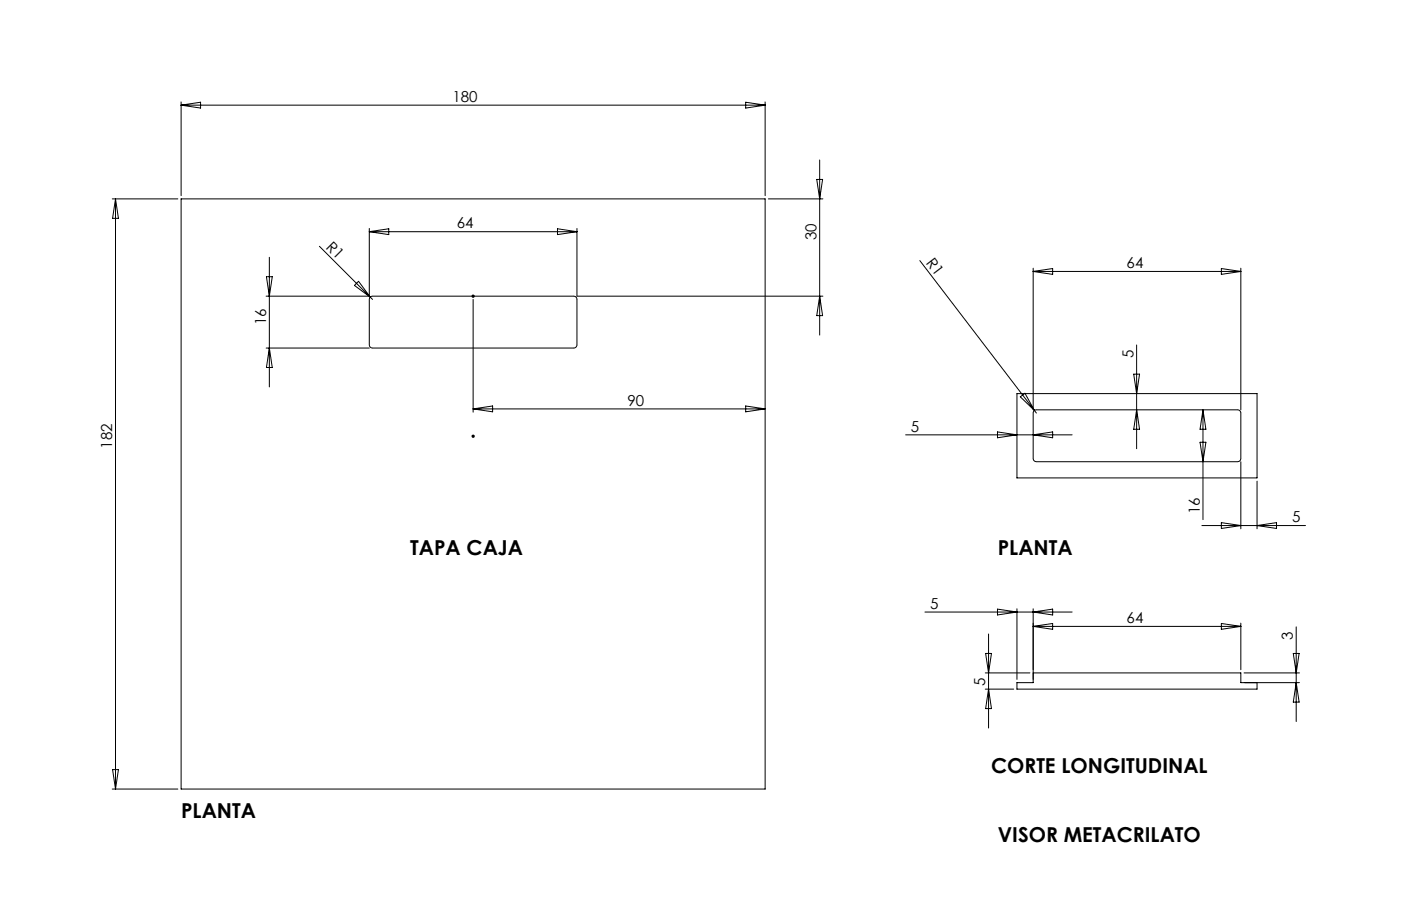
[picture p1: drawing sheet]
<svg xmlns="http://www.w3.org/2000/svg" width="432mm" height="279mm" viewBox="0 0 432 279" stroke-linecap="round" stroke-linejoin="round" font-family="sans-serif">
<g fill="none" stroke="#000" stroke-width=".31">
<path d="M55.8 31.4v28.9M55.8 32.4h180M55.8 32.4l6-.9v1.8zM229.8 31.5l6 .9-6 .9zM235.8 31.4v28.9M251.7 55.3h1.8l-.9 6zM252.6 49.3v54M34.6 61.3h20.2M35.6 61.3v182M35.6 61.3l.9 6h-1.8zM55.8 61.3h180v182h-180zM83 79.3v40"/>
<path d="M98.4 75.9l16.4 16.4M113.8 70.5v20.8h-31.8M113.8 71.5h64M113.8 71.5l6-.9v1.8zM171.8 70.6l6 .9-6 .9zM177.8 70.5v20.8h75.8M236.8 61.3h16.8M82.1 85.3h1.8l-.9 6zM110.5 86.7l3.6 4.9-4.9-3.6zM114.1 91.7l.7-.4 62.3 .1 .5 .3 .2 .6v14.3l-.3 .5-.7 .2h-62.3l-.4-.3-.3-.7v-14zM145.5 91l.7 .7M145.8 90.8v1"/>
<path d="M145.8 92.3v34.8M146.2 91l-.7 .7M252.6 91.3l.9 6h-1.8zM283.5 80.4l35.3 46.2M318.4 83.7l6-.9v1.8zM318.4 82.7v43.7M318.4 83.7h64M376.4 82.8l6 .9-6 .9zM382.4 82.7v43.7M82 107.3h31.8M83 107.3l.9 6h-1.8zM349.4 115.4h1.8l-.9 6z"/>
<path d="M350.3 106.4v32M145.3 134.5h1M145.5 134.2l.7 .7M145.8 134v1M145.8 126.1h90M145.8 126.1l6-.9v1.8zM146.2 134.2l-.7 .7M229.8 125.2l6 .9-6 .9zM279.1 134.1h51.3M307.4 133.2l6 .9-6 .9zM313.4 121.4h74v26h-74zM314.5 122.4l1.4-1.1 2.9 5.3z"/>
<path d="M318.4 134.1l6-.9v1.8zM318.7 126.7l.7-.3h62.3l.5 .3 .2 .7v14.3l-.3 .4-.7 .3-62.2-.1-.5-.3-.3-.6v-14zM318.8 126.6l.6 .8M350.3 126.4l.9 6h-1.8zM369.9 136.4h1.8l-.9 6zM370.8 126.4l.9 6h-1.8zM370.8 126.4v33.8M382.4 142.4v20.7M387.4 148.4v14.7M370.4 162.1h32M376.4 161.2l6 .9-6 .9zM387.4 162.1l6-.9v1.8z"/>
<path d="M285.1 188.7h45.3M304.7 195.5v29M307.4 187.8l6 .9-6 .9zM313.4 187.7v21.8M318.4 188.7l6-.9v1.8zM318.4 193.2l6-.9v1.8zM318.4 187.7v22.8h-5v2h74v-2M318.4 193.2h64M376.4 192.3l6 .9-6 .9zM382.4 192.2v14.3M399.5 193.3v29.2M303.7 207.5h13.7"/>
<path d="M303.7 212.5h8.7M303.8 201.5h1.8l-.9 6zM304.7 212.5l.9 6h-1.8zM318.4 207.5h64v3h18.1M383.4 207.5h17.1M398.6 201.5h1.8l-.9 6zM399.5 210.5l.9 6h-1.8zM34.7 237.3h1.8l-.9 6zM34.6 243.3h20.2"/>
</g>
<g font-size="6.3">
<text x="126.4" y="171.3">TAPA CAJA</text>
<text x="307.5" y="171.3">PLANTA</text>
<text x="305.4" y="238.5">CORTE LONGITUDINAL</text>
<text x="55.8" y="252.2">PLANTA</text>
<text x="307.5" y="259.8">VISOR METACRILATO</text>
</g>
<g font-size="4.7">
<text x="139.5" y="31.4">180</text>
<text x="140.8" y="70.4">64</text>
<text x="100.3" y="76.4" transform="rotate(45 100.3 76.4)">R1</text>
<text x="251.6" y="74" transform="rotate(-90 251.6 74)">30</text>
<text x="285.3" y="81" transform="rotate(53 285.3 81)">R1</text>
<text x="347.2" y="82.7">64</text>
<text x="82" y="100.2" transform="rotate(-90 82 100.2)">16</text>
<text x="349.3" y="110.5" transform="rotate(-90 349.3 110.5)">5</text>
<text x="193.4" y="125.1">90</text>
<text x="280.7" y="133.1">5</text>
<text x="34.6" y="138.4" transform="rotate(-90 34.6 138.4)">182</text>
<text x="369.8" y="158.7" transform="rotate(-90 369.8 158.7)">16</text>
<text x="398.2" y="161.1">5</text>
<text x="286.6" y="187.7">5</text>
<text x="347.2" y="192.2">64</text>
<text x="398.5" y="197.5" transform="rotate(-90 398.5 197.5)">3</text>
<text x="303.7" y="211.6" transform="rotate(-90 303.7 211.6)">5</text>
</g>
</svg>
